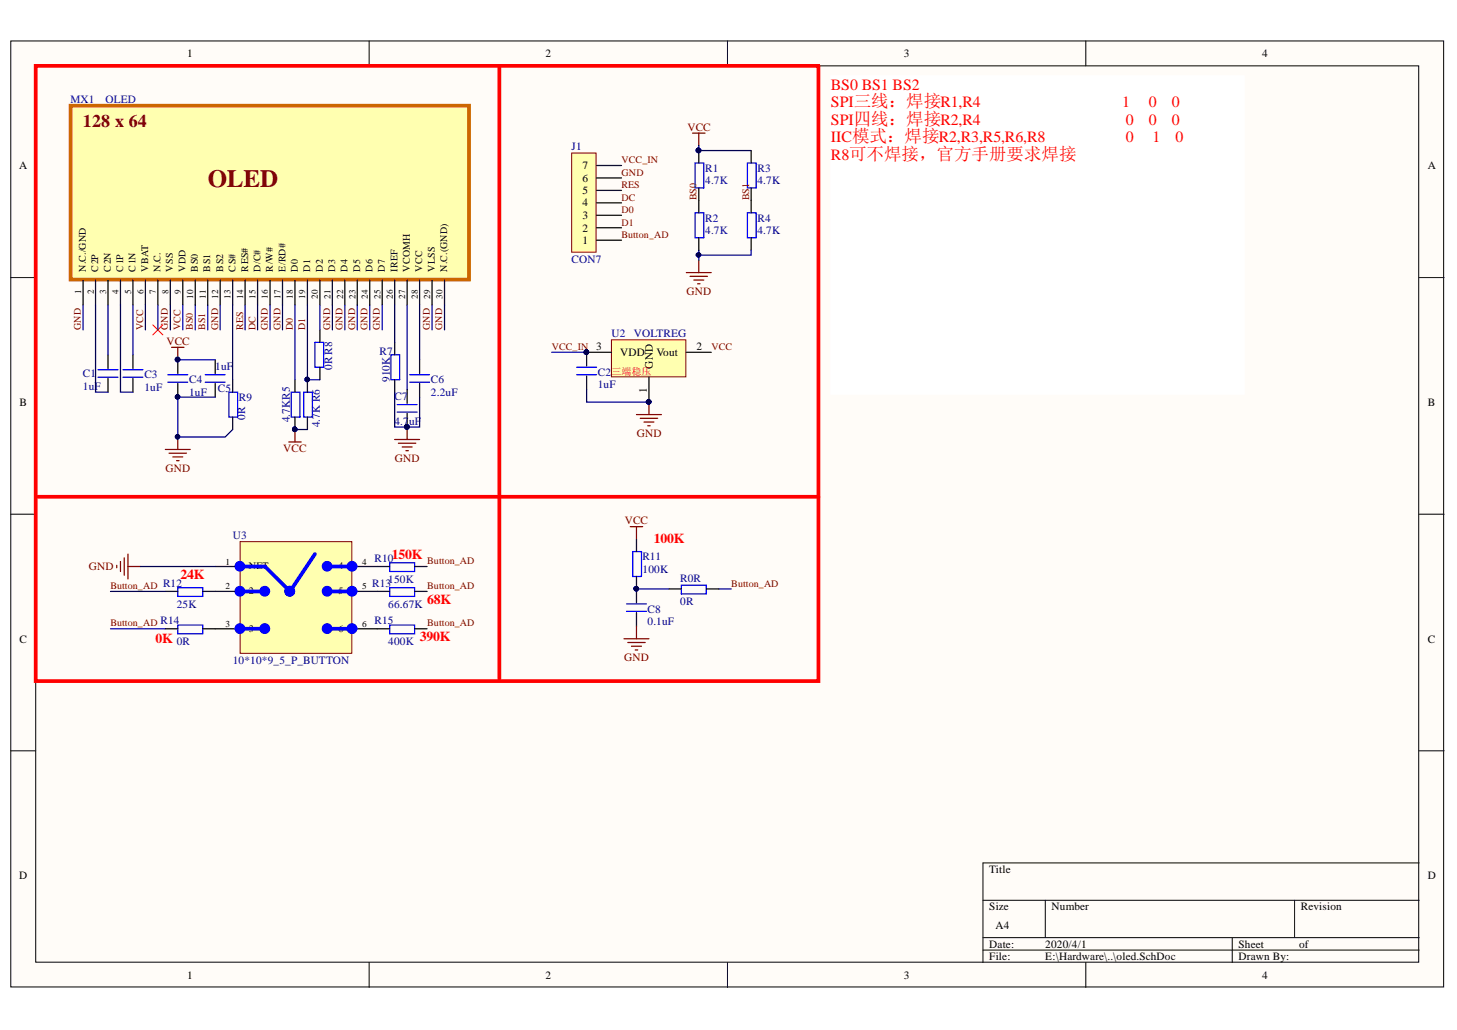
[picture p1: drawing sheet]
# Altium project Oled_Pro.PrjPcb
1 sheet, 28 parts. Net scope: global (net labels, ports and power ports of the same name join across sheets).
Board file: oled.PcbDoc

## Sheet oled.SchDoc
size A4

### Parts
C1  1uF  [0603P]
C2  1uF  [0603P]
C3  1uF  [0603P]
C4  1uF  [0603P]
C5  1uF  [0603P]
C6  2.2uF  [0603P]
C7  4.7uF  [0603P]
C8  0.1uF  [0603P]
J1  CON7  [GH1.25-卧贴-7-Pin]
MX1  OLED  [OLED]
R0R  0R  [0603P]
R1  4.7K  [0603P]
R2  4.7K  [0603P]
R3  4.7K  [0603P]
R4  4.7K  [0603P]
R5  4.7K  [0603P]
R6  4.7K  [0603P]
R7  910K  [0603P]
R8  0R  [0603P]
R9  0R  [0603P]
R10  150K  [0603P]
R11  100K  [0603P]
R12  25K  [0603P]
R13  66.67K  [0603P]
R14  0R  [0603P]
R15  400K  [0603P]
U2  VOLTREG  [SOT-23-3]
U3  10*10*9_5_P_BUTTON  [10*10*9_5_P_BUTTON]

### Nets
GND: C2.1 C4.1 C5.1 C6.1 C7.1 C8.1 J1.6 MX1.1(N.C./GND) MX1.8(VSS) MX1.12(BS2) MX1.16(R/W#) MX1.17(E/RD#) MX1.21(D3) MX1.22(D4) MX1.23(D5) MX1.24(D6) MX1.25(D7) MX1.29(VLSS) MX1.30(N.C.(GND)) R2.1 R4.1 R7.1 R9.1 U2.1(GND) U3.1(NET)
VCC: C4.2 C5.2 MX1.6(VBAT) MX1.9(VDD) R1.2 R3.2 R5.1 R6.1 R11.2 U2.2(Vout)
BS0: MX1.10(BS0) R1.1 R2.2
BS1: MX1.11(BS1) R3.1 R4.2
Button_AD: J1.1 R0R.2 R10.2 R12.1 R13.2 R14.1 R15.2
D0: J1.3 MX1.18(D0) R5.2
D1: J1.2 MX1.19(D1) R6.2 R8.2
DC: J1.4 MX1.15(D/C#)
RES: J1.5 MX1.14(RES#)
VCC_IN: C2.2 J1.7 U2.3(VDD)
NetC1_1: C1.1 MX1.2(C2P)
NetC1_2: C1.2 MX1.3(C2N)
NetC3_1: C3.1 MX1.4(C1P)
NetC3_2: C3.2 MX1.5(C1N)
NetC6_2: C6.2 MX1.28(VCC)
NetC7_2: C7.2 MX1.27(VCOMH)
NetC8_2: C8.2 R0R.1 R11.1
NetMX1_13: MX1.13(CS#) R9.2
NetMX1_20: MX1.20(D2) R8.1
NetMX1_26: MX1.26(IREF) R7.2
NetR10_1: R10.1 U3.4
NetR12_2: R12.2 U3.2
NetR13_1: R13.1 U3.5
NetR14_2: R14.2 U3.3
NetR15_1: R15.1 U3.6

Not connected (* = marked no-connect by the designer): MX1 7(N.C.)*

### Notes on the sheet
- BS0 BS1 BS2
  SPI三线：焊接R1,R4		  1     0    0
  SPI四线：焊接R2,R4		   0    0    0
  IIC模式：焊接R2,R3,R5,R6,R8   	   0     1    0
  R8可不焊接，官方手册要求焊接
- (near R12) 24K
- (near R10) 150K
- (near R11) 100K
- (near R15) 390K
- (near R13) 68K
- (near R14) 0K
